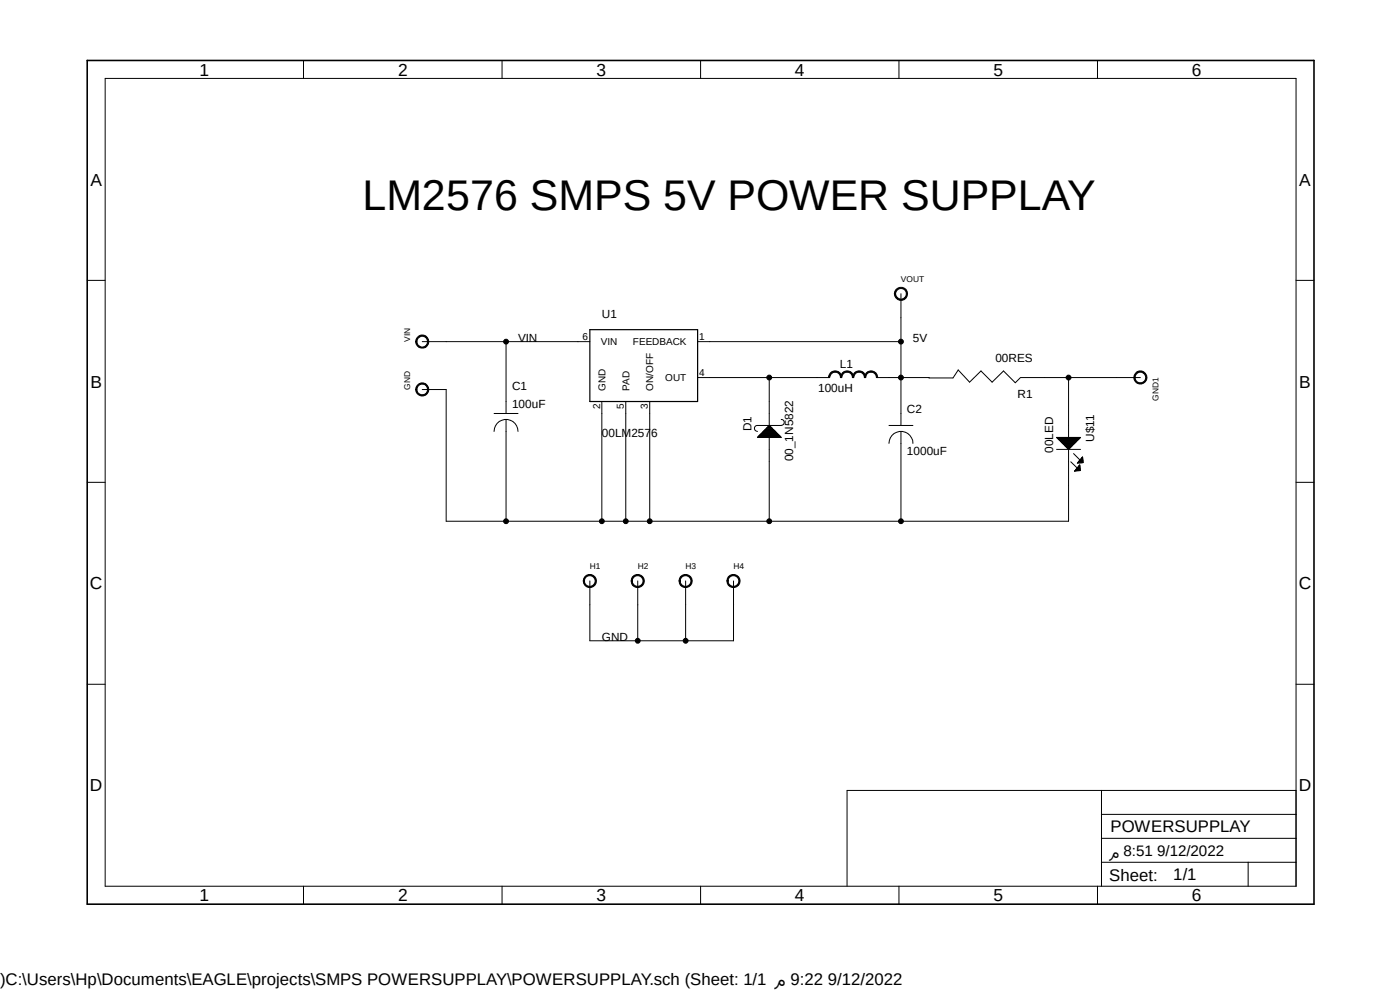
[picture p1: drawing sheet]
<?xml version="1.0" encoding="utf-8"?>
<!DOCTYPE eagle SYSTEM "eagle.dtd">
<eagle version="9.6.2">
<drawing>
<settings>
<setting alwaysvectorfont="no"/>
<setting verticaltext="up"/>
</settings>
<grid distance="0.1" unitdist="inch" unit="inch" style="lines" multiple="1" display="no" altdistance="0.01" altunitdist="inch" altunit="inch"/>
<schematic xreflabel="%F%N/%S.%C%R" xrefpart="/%S.%C%R">
<libraries>
<library name="00LM7576">
<symbols>
<symbol name="A3906">
<wire x1="15.24" y1="10.16" x2="15.24" y2="-5.08" width="0.254" layer="94"/>
<wire x1="15.24" y1="-5.08" x2="-7.62" y2="-5.08" width="0.254" layer="94"/>
<wire x1="-7.62" y1="-5.08" x2="-7.62" y2="10.16" width="0.254" layer="94"/>
<wire x1="-7.62" y1="10.16" x2="15.24" y2="10.16" width="0.254" layer="94"/>
<pin name="VIN" x="-10.16" y="7.62" length="short" direction="pas"/>
<pin name="GND" x="-5.08" y="-7.62" length="short" direction="pas" rot="R90"/>
<pin name="PAD" x="0" y="-7.62" length="short" direction="pas" rot="R90"/>
<pin name="ON/OFF" x="5.08" y="-7.62" length="short" direction="pas" rot="R90"/>
<pin name="OUT" x="17.78" y="0" length="short" direction="pas" rot="R180"/>
<pin name="FEEDBACK" x="17.78" y="7.62" length="short" direction="pas" rot="R180"/>
<text x="-5.08" y="12.7" size="1.778" layer="95">&gt;NAME</text>
<text x="-5.08" y="-12.7" size="1.778" layer="95">&gt;VALUE</text>
</symbol>
</symbols>
<devicesets>
<deviceset name="00LM2576">
<gates>
<gate name="G$1" symbol="A3906" x="-45.72" y="22.86"/>
</gates>
<devices>
<device name="" package="00LM2576">
<connects>
<connect gate="G$1" pin="FEEDBACK" pad="1"/>
<connect gate="G$1" pin="GND" pad="2"/>
<connect gate="G$1" pin="ON/OFF" pad="3"/>
<connect gate="G$1" pin="OUT" pad="4"/>
<connect gate="G$1" pin="PAD" pad="5"/>
<connect gate="G$1" pin="VIN" pad="6"/>
</connects>
<package3dinstances>
<package3dinstance package3d_urn="urn:adsk.eagle:package:38539267/4"/>
</package3dinstances>
<technologies>
<technology name=""/>
</technologies>
</device>
</devices>
</deviceset>
</devicesets>
</library>
<library name="00_1N5822">
<symbols>
<symbol name="7408">
<pin name="1" x="-7.62" y="0" visible="off" length="short" direction="pas"/>
<pin name="2" x="5.08" y="0" visible="off" length="short" direction="pas" rot="R180"/>
<wire x1="-5.08" y1="0" x2="-2.54" y2="0" width="0.1524" layer="94"/>
<wire x1="2.54" y1="0" x2="0" y2="0" width="0.1524" layer="94"/>
<wire x1="0" y1="2.54" x2="0" y2="-2.54" width="0.1524" layer="94"/>
<wire x1="-1.27" y1="2.54" x2="0" y2="2.54" width="0.1524" layer="94" curve="-180"/>
<wire x1="1.27" y1="-2.54" x2="0" y2="-2.54" width="0.1524" layer="94" curve="-180"/>
<polygon width="0.1524" layer="94">
<vertex x="-2.54" y="2.54"/>
<vertex x="-2.54" y="-2.54"/>
<vertex x="0" y="0"/>
</polygon>
<text x="-8.89" y="3.81" size="1.778" layer="95">&gt;NAME</text>
<text x="-7.62" y="-5.08" size="1.778" layer="96">&gt;VALUE</text>
</symbol>
</symbols>
<devicesets>
<deviceset name="00_1N5822">
<gates>
<gate name="G$1" symbol="7408" x="-10.16" y="20.32"/>
</gates>
<devices>
<device name="" package="00_1N5822">
<connects>
<connect gate="G$1" pin="1" pad="1"/>
<connect gate="G$1" pin="2" pad="2"/>
</connects>
<package3dinstances>
<package3dinstance package3d_urn="urn:adsk.eagle:package:38539459/2"/>
</package3dinstances>
<technologies>
<technology name=""/>
</technologies>
</device>
</devices>
</deviceset>
</devicesets>
</library>
<library name="00PAD">
<symbols>
<symbol name="7408">
<pin name="P$1" x="0" y="-5.08" visible="off" length="middle" direction="pas" rot="R90"/>
<circle x="0" y="0" radius="1.27" width="0.254" layer="94"/>
<text x="0" y="2.54" size="1.27" layer="95">&gt;NAME</text>
<text x="0" y="-10.16" size="1.27" layer="96">&gt;VALUE</text>
</symbol>
</symbols>
<devicesets>
<deviceset name="00PAD">
<gates>
<gate name="G$1" symbol="7408" x="-20.32" y="17.78"/>
</gates>
<devices>
<device name="" package="00PAD">
<connects>
<connect gate="G$1" pin="P$1" pad="1"/>
</connects>
<package3dinstances>
<package3dinstance package3d_urn="urn:adsk.eagle:package:38539334/1"/>
</package3dinstances>
<technologies>
<technology name=""/>
</technologies>
</device>
</devices>
</deviceset>
<deviceset name="MH_HOLE">
<gates>
<gate name="G$1" symbol="7408" x="2.54" y="17.78"/>
</gates>
<devices>
<device name="" package="00PAD">
<connects>
<connect gate="G$1" pin="P$1" pad="1"/>
</connects>
<package3dinstances>
<package3dinstance package3d_urn="urn:adsk.eagle:package:38539334/1"/>
</package3dinstances>
<technologies>
<technology name=""/>
</technologies>
</device>
</devices>
</deviceset>
</devicesets>
</library>
<library name="00CAP">
<symbols>
<symbol name="INDUCTOR">
<pin name="1" x="0" y="2.54" visible="off" length="short" rot="R270"/>
<pin name="2" x="0" y="-3.81" visible="off" length="short" rot="R90"/>
<wire x1="-2.54" y1="0" x2="2.54" y2="0" width="0.1524" layer="94"/>
<wire x1="-2.54" y1="-3.81" x2="2.54" y2="-3.81" width="0.1524" layer="94" curve="-180"/>
<text x="-3.81" y="5.08" size="1.778" layer="95">&gt;NAME</text>
<text x="-3.81" y="-8.89" size="1.778" layer="95">&gt;VALUE</text>
</symbol>
</symbols>
<devicesets>
<deviceset name="00CAP">
<gates>
<gate name="G$1" symbol="INDUCTOR" x="-35.56" y="17.78"/>
</gates>
<devices>
<device name="" package="00CAP">
<connects>
<connect gate="G$1" pin="1" pad="1"/>
<connect gate="G$1" pin="2" pad="2"/>
</connects>
<package3dinstances>
<package3dinstance package3d_urn="urn:adsk.eagle:package:38541687/3"/>
</package3dinstances>
<technologies>
<technology name=""/>
</technologies>
</device>
</devices>
</deviceset>
</devicesets>
</library>
<library name="00RES">
<symbols>
<symbol name="MH_HOLE">
<pin name="P$1" x="-7.62" y="2.54" visible="off" length="middle" direction="pas"/>
<pin name="P$2" x="16.92" y="2.64" visible="off" length="middle" direction="pas" rot="R180"/>
<wire x1="-2.5" y1="2.54" x2="-1.4" y2="3.64" width="0.127" layer="94"/>
<wire x1="-1.4" y1="3.64" x2="1.1" y2="1.14" width="0.127" layer="94"/>
<wire x1="1.1" y1="1.14" x2="3.5" y2="3.54" width="0.127" layer="94"/>
<wire x1="3.5" y1="3.54" x2="5.9" y2="1.14" width="0.127" layer="94"/>
<wire x1="5.9" y1="1.14" x2="8.3" y2="3.54" width="0.127" layer="94"/>
<wire x1="8.3" y1="3.54" x2="10.7" y2="0.94" width="0.127" layer="94"/>
<wire x1="10.7" y1="0.94" x2="11.8" y2="2.64" width="0.127" layer="94"/>
<text x="-5.08" y="5.08" size="1.778" layer="95">&gt;NAME</text>
<text x="-5.08" y="-2.54" size="1.778" layer="95">&gt;VALUE</text>
</symbol>
</symbols>
<devicesets>
<deviceset name="00RES">
<gates>
<gate name="G$1" symbol="MH_HOLE" x="-33.02" y="15.24"/>
</gates>
<devices>
<device name="" package="00RES">
<connects>
<connect gate="G$1" pin="P$1" pad="1"/>
<connect gate="G$1" pin="P$2" pad="2"/>
</connects>
<package3dinstances>
<package3dinstance package3d_urn="urn:adsk.eagle:package:38540185/2"/>
</package3dinstances>
<technologies>
<technology name=""/>
</technologies>
</device>
</devices>
</deviceset>
</devicesets>
</library>
<library name="01INDUCTOR">
<symbols>
<symbol name="INDUCTOR">
<wire x1="2.54" y1="2.54" x2="3.81" y2="3.81" width="0.254" layer="94" curve="-90" cap="flat"/>
<wire x1="5.08" y1="2.54" x2="3.81" y2="3.81" width="0.254" layer="94" curve="90" cap="flat"/>
<wire x1="5.08" y1="2.54" x2="6.35" y2="3.81" width="0.254" layer="94" curve="-90" cap="flat"/>
<wire x1="7.62" y1="2.54" x2="6.35" y2="3.81" width="0.254" layer="94" curve="90" cap="flat"/>
<wire x1="7.62" y1="2.54" x2="8.89" y2="3.81" width="0.254" layer="94" curve="-90" cap="flat"/>
<wire x1="10.16" y1="2.54" x2="8.89" y2="3.81" width="0.254" layer="94" curve="90" cap="flat"/>
<wire x1="10.16" y1="2.54" x2="11.43" y2="3.81" width="0.254" layer="94" curve="-90" cap="flat"/>
<wire x1="12.7" y1="2.54" x2="11.43" y2="3.81" width="0.254" layer="94" curve="90" cap="flat"/>
<text x="7.62" y="6.35" size="1.778" layer="95" rot="R180">&gt;NAME</text>
<text x="7.62" y="1.27" size="1.778" layer="96" rot="R180">&gt;VALUE</text>
<pin name="1" x="0" y="2.54" visible="off" length="short" direction="pas" swaplevel="1"/>
<pin name="2" x="15.24" y="2.54" visible="off" length="short" direction="pas" swaplevel="1" rot="R180"/>
</symbol>
</symbols>
<devicesets>
<deviceset name="01INDUCTOR">
<gates>
<gate name="G$1" symbol="INDUCTOR" x="-5.08" y="20.32"/>
</gates>
<devices>
<device name="" package="01INDUCTOR">
<connects>
<connect gate="G$1" pin="1" pad="1"/>
<connect gate="G$1" pin="2" pad="2"/>
</connects>
<package3dinstances>
<package3dinstance package3d_urn="urn:adsk.eagle:package:38538385/4"/>
</package3dinstances>
<technologies>
<technology name=""/>
</technologies>
</device>
</devices>
</deviceset>
</devicesets>
</library>
<library name="00LED">
<symbols>
<symbol name="LED" library_locally_modified="yes">
<text x="10.34" y="11.3" size="1.778" layer="95">&gt;NAME</text>
<text x="10.84" y="2.587" size="1.778" layer="96">&gt;VALUE</text>
<pin name="1" x="7.62" y="7.62" visible="off" length="middle" direction="pas"/>
<pin name="2" x="25.4" y="7.62" visible="off" length="middle" direction="pas" rot="R180"/>
<wire x1="20.32" y1="7.62" x2="17.78" y2="7.62" width="0.1524" layer="94"/>
<wire x1="12.7" y1="7.62" x2="15.24" y2="7.62" width="0.1524" layer="94"/>
<wire x1="17.78" y1="10.16" x2="17.78" y2="5.08" width="0.1524" layer="94"/>
<wire x1="18.7" y1="8.7" x2="20" y2="10" width="0.1524" layer="94"/>
<wire x1="20.4" y1="8.1" x2="21.7" y2="9.4" width="0.1524" layer="94"/>
<polygon width="0.1524" layer="94">
<vertex x="15.24" y="10.16"/>
<vertex x="15.24" y="5.08"/>
<vertex x="17.78" y="7.62"/>
</polygon>
<polygon width="0.1524" layer="94">
<vertex x="19.5" y="10.5"/>
<vertex x="20.7" y="9.5"/>
<vertex x="20.6" y="10.7"/>
<vertex x="19.4" y="10.6"/>
</polygon>
<polygon width="0.1524" layer="94">
<vertex x="21.2" y="9.9"/>
<vertex x="22.4" y="8.9"/>
<vertex x="22.3" y="10.1"/>
<vertex x="21.1" y="10"/>
</polygon>
</symbol>
</symbols>
<devicesets>
<deviceset name="00LED" library_locally_modified="yes">
<gates>
<gate name="G$1" symbol="LED" x="10.16" y="17.78"/>
</gates>
<devices>
<device name="" package="0805_LED">
<connects>
<connect gate="G$1" pin="1" pad="1"/>
<connect gate="G$1" pin="2" pad="2"/>
</connects>
<package3dinstances>
<package3dinstance package3d_urn="urn:adsk.eagle:package:38537957/2"/>
</package3dinstances>
<technologies>
<technology name=""/>
</technologies>
</device>
</devices>
</deviceset>
</devicesets>
</library>
<library name="frames">
<symbols>
<symbol name="A4L-LOC">
<wire x1="256.54" y1="3.81" x2="256.54" y2="8.89" width="0.1016" layer="94"/>
<wire x1="256.54" y1="8.89" x2="256.54" y2="13.97" width="0.1016" layer="94"/>
<wire x1="256.54" y1="13.97" x2="256.54" y2="19.05" width="0.1016" layer="94"/>
<wire x1="256.54" y1="19.05" x2="256.54" y2="24.13" width="0.1016" layer="94"/>
<wire x1="161.29" y1="3.81" x2="161.29" y2="24.13" width="0.1016" layer="94"/>
<wire x1="161.29" y1="24.13" x2="215.265" y2="24.13" width="0.1016" layer="94"/>
<wire x1="215.265" y1="24.13" x2="256.54" y2="24.13" width="0.1016" layer="94"/>
<wire x1="246.38" y1="3.81" x2="246.38" y2="8.89" width="0.1016" layer="94"/>
<wire x1="246.38" y1="8.89" x2="256.54" y2="8.89" width="0.1016" layer="94"/>
<wire x1="246.38" y1="8.89" x2="215.265" y2="8.89" width="0.1016" layer="94"/>
<wire x1="215.265" y1="8.89" x2="215.265" y2="3.81" width="0.1016" layer="94"/>
<wire x1="215.265" y1="8.89" x2="215.265" y2="13.97" width="0.1016" layer="94"/>
<wire x1="215.265" y1="13.97" x2="256.54" y2="13.97" width="0.1016" layer="94"/>
<wire x1="215.265" y1="13.97" x2="215.265" y2="19.05" width="0.1016" layer="94"/>
<wire x1="215.265" y1="19.05" x2="256.54" y2="19.05" width="0.1016" layer="94"/>
<wire x1="215.265" y1="19.05" x2="215.265" y2="24.13" width="0.1016" layer="94"/>
<text x="217.17" y="15.24" size="2.54" layer="94">&gt;DRAWING_NAME</text>
<text x="217.17" y="10.16" size="2.286" layer="94">&gt;LAST_DATE_TIME</text>
<text x="230.505" y="5.08" size="2.54" layer="94">&gt;SHEET</text>
<text x="216.916" y="4.953" size="2.54" layer="94">Sheet:</text>
<frame x1="0" y1="0" x2="260.35" y2="179.07" columns="6" rows="4" layer="94"/>
</symbol>
</symbols>
<devicesets>
<deviceset name="A4L-LOC" prefix="FRAME" uservalue="yes">
<gates>
<gate name="G$1" symbol="A4L-LOC" x="0" y="0"/>
</gates>
<devices>
<device name="">
<technologies>
<technology name=""/>
</technologies>
</device>
</devices>
</deviceset>
</devicesets>
</library>
</libraries>
<attributes>
</attributes>
<variantdefs>
</variantdefs>
<classes>
<class number="0" name="default" width="0" drill="0">
</class>
</classes>
<parts>
<part name="U1" library="00LM7576" deviceset="00LM2576" device="" package3d_urn="urn:adsk.eagle:package:38539267/4"/>
<part name="D1" library="00_1N5822" deviceset="00_1N5822" device="" package3d_urn="urn:adsk.eagle:package:38539459/2"/>
<part name="GND" library="00PAD" deviceset="00PAD" device="" package3d_urn="urn:adsk.eagle:package:38539334/1"/>
<part name="VIN" library="00PAD" deviceset="00PAD" device="" package3d_urn="urn:adsk.eagle:package:38539334/1"/>
<part name="VOUT" library="00PAD" deviceset="MH_HOLE" device="" package3d_urn="urn:adsk.eagle:package:38539334/1"/>
<part name="GND1" library="00PAD" deviceset="MH_HOLE" device="" package3d_urn="urn:adsk.eagle:package:38539334/1"/>
<part name="C1" library="00CAP" deviceset="00CAP" device="" package3d_urn="urn:adsk.eagle:package:38541687/3" value="100uF"/>
<part name="C2" library="00CAP" deviceset="00CAP" device="" package3d_urn="urn:adsk.eagle:package:38541687/3" value="1000uF"/>
<part name="R1" library="00RES" deviceset="00RES" device="" package3d_urn="urn:adsk.eagle:package:38540185/2"/>
<part name="L1" library="01INDUCTOR" deviceset="01INDUCTOR" device="" package3d_urn="urn:adsk.eagle:package:38538385/4" value="100uH"/>
<part name="U$11" library="00LED" deviceset="00LED" device="" package3d_urn="urn:adsk.eagle:package:38537957/2"/>
<part name="H1" library="00PAD" deviceset="MH_HOLE" device="" package3d_urn="urn:adsk.eagle:package:38539334/1"/>
<part name="H2" library="00PAD" deviceset="MH_HOLE" device="" package3d_urn="urn:adsk.eagle:package:38539334/1"/>
<part name="H3" library="00PAD" deviceset="MH_HOLE" device="" package3d_urn="urn:adsk.eagle:package:38539334/1"/>
<part name="H4" library="00PAD" deviceset="MH_HOLE" device="" package3d_urn="urn:adsk.eagle:package:38539334/1"/>
<part name="FRAME1" library="frames" deviceset="A4L-LOC" device=""/>
</parts>
<sheets>
<sheet>
<plain>
<text x="-22.86" y="111.76" size="6.4516" layer="94">LM2576 SMPS 5V POWER SUPPLAY </text>
</plain>
<instances>
<instance part="U1" gate="G$1" x="33.02" y="76.2" smashed="yes">
<attribute name="NAME" x="27.94" y="88.9" size="1.778" layer="95"/>
<attribute name="VALUE" x="27.94" y="63.5" size="1.778" layer="95"/>
</instance>
<instance part="D1" gate="G$1" x="63.5" y="66.04" smashed="yes" rot="R90">
<attribute name="NAME" x="59.69" y="64.77" size="1.778" layer="95" rot="R90"/>
<attribute name="VALUE" x="68.58" y="58.42" size="1.778" layer="96" rot="R90"/>
</instance>
<instance part="GND" gate="G$1" x="-10.16" y="73.66" smashed="yes" rot="R90">
<attribute name="NAME" x="-12.7" y="73.66" size="1.27" layer="95" rot="R90"/>
</instance>
<instance part="VIN" gate="G$1" x="-10.16" y="83.82" smashed="yes" rot="R90">
<attribute name="NAME" x="-12.7" y="83.82" size="1.27" layer="95" rot="R90"/>
</instance>
<instance part="VOUT" gate="G$1" x="91.44" y="93.98" smashed="yes">
<attribute name="NAME" x="91.44" y="96.52" size="1.27" layer="95"/>
</instance>
<instance part="GND1" gate="G$1" x="142.24" y="76.2" smashed="yes" rot="R270">
<attribute name="NAME" x="144.78" y="76.2" size="1.27" layer="95" rot="R270"/>
</instance>
<instance part="C1" gate="G$1" x="7.62" y="68.58" smashed="yes">
<attribute name="NAME" x="8.89" y="73.66" size="1.778" layer="95"/>
<attribute name="VALUE" x="8.89" y="69.85" size="1.778" layer="95"/>
</instance>
<instance part="C2" gate="G$1" x="91.44" y="66.04" smashed="yes">
<attribute name="NAME" x="92.71" y="68.58" size="1.778" layer="95"/>
<attribute name="VALUE" x="92.71" y="59.69" size="1.778" layer="95"/>
</instance>
<instance part="R1" gate="G$1" x="114.3" y="78.74" smashed="yes" rot="R180">
<attribute name="NAME" x="119.38" y="73.66" size="1.778" layer="95" rot="R180"/>
<attribute name="VALUE" x="119.38" y="81.28" size="1.778" layer="95" rot="R180"/>
</instance>
<instance part="L1" gate="G$1" x="73.66" y="73.66" smashed="yes">
<attribute name="NAME" x="81.28" y="80.01" size="1.778" layer="95" rot="R180"/>
<attribute name="VALUE" x="81.28" y="74.93" size="1.778" layer="96" rot="R180"/>
</instance>
<instance part="U$11" gate="G$1" x="119.38" y="78.74" smashed="yes" rot="R270">
<attribute name="NAME" x="130.68" y="68.4" size="1.778" layer="95" rot="R270"/>
<attribute name="VALUE" x="121.967" y="67.9" size="1.778" layer="96" rot="R270"/>
</instance>
<instance part="H1" gate="G$1" x="25.4" y="33.02" smashed="yes">
<attribute name="NAME" x="25.4" y="35.56" size="1.27" layer="95"/>
</instance>
<instance part="H2" gate="G$1" x="35.56" y="33.02" smashed="yes">
<attribute name="NAME" x="35.56" y="35.56" size="1.27" layer="95"/>
</instance>
<instance part="H3" gate="G$1" x="45.72" y="33.02" smashed="yes">
<attribute name="NAME" x="45.72" y="35.56" size="1.27" layer="95"/>
</instance>
<instance part="H4" gate="G$1" x="55.88" y="33.02" smashed="yes">
<attribute name="NAME" x="55.88" y="35.56" size="1.27" layer="95"/>
</instance>
<instance part="FRAME1" gate="G$1" x="-81.28" y="-35.56" smashed="yes">
<attribute name="DRAWING_NAME" x="135.89" y="-20.32" size="2.54" layer="94"/>
<attribute name="LAST_DATE_TIME" x="135.89" y="-25.4" size="2.286" layer="94"/>
<attribute name="SHEET" x="149.225" y="-30.48" size="2.54" layer="94"/>
</instance>
</instances>
<busses>
</busses>
<nets>
<net name="VIN" class="0">
<segment>
<pinref part="U1" gate="G$1" pin="VIN"/>
<pinref part="VIN" gate="G$1" pin="P$1"/>
<wire x1="22.86" y1="83.82" x2="7.62" y2="83.82" width="0.1524" layer="91"/>
<pinref part="C1" gate="G$1" pin="1"/>
<wire x1="7.62" y1="83.82" x2="-5.08" y2="83.82" width="0.1524" layer="91"/>
<wire x1="7.62" y1="71.12" x2="7.62" y2="83.82" width="0.1524" layer="91"/>
<junction x="7.62" y="83.82"/>
<label x="10.16" y="83.82" size="1.778" layer="95"/>
</segment>
</net>
<net name="N$3" class="0">
<segment>
<pinref part="D1" gate="G$1" pin="1"/>
<wire x1="63.5" y1="58.42" x2="63.5" y2="45.72" width="0.1524" layer="91"/>
<wire x1="63.5" y1="45.72" x2="38.1" y2="45.72" width="0.1524" layer="91"/>
<pinref part="GND" gate="G$1" pin="P$1"/>
<wire x1="38.1" y1="45.72" x2="33.02" y2="45.72" width="0.1524" layer="91"/>
<wire x1="33.02" y1="45.72" x2="27.94" y2="45.72" width="0.1524" layer="91"/>
<wire x1="27.94" y1="45.72" x2="7.62" y2="45.72" width="0.1524" layer="91"/>
<wire x1="7.62" y1="45.72" x2="-5.08" y2="45.72" width="0.1524" layer="91"/>
<wire x1="-5.08" y1="45.72" x2="-5.08" y2="73.66" width="0.1524" layer="91"/>
<pinref part="U1" gate="G$1" pin="ON/OFF"/>
<wire x1="38.1" y1="68.58" x2="38.1" y2="45.72" width="0.1524" layer="91"/>
<junction x="38.1" y="45.72"/>
<pinref part="U1" gate="G$1" pin="PAD"/>
<wire x1="33.02" y1="68.58" x2="33.02" y2="45.72" width="0.1524" layer="91"/>
<junction x="33.02" y="45.72"/>
<pinref part="U1" gate="G$1" pin="GND"/>
<wire x1="27.94" y1="68.58" x2="27.94" y2="45.72" width="0.1524" layer="91"/>
<junction x="27.94" y="45.72"/>
<pinref part="C1" gate="G$1" pin="2"/>
<wire x1="7.62" y1="64.77" x2="7.62" y2="45.72" width="0.1524" layer="91"/>
<junction x="7.62" y="45.72"/>
<pinref part="C2" gate="G$1" pin="2"/>
<wire x1="91.44" y1="62.23" x2="91.44" y2="45.72" width="0.1524" layer="91"/>
<wire x1="91.44" y1="45.72" x2="63.5" y2="45.72" width="0.1524" layer="91"/>
<junction x="63.5" y="45.72"/>
<pinref part="U$11" gate="G$1" pin="2"/>
<wire x1="127" y1="53.34" x2="127" y2="45.72" width="0.1524" layer="91"/>
<wire x1="127" y1="45.72" x2="91.44" y2="45.72" width="0.1524" layer="91"/>
<junction x="91.44" y="45.72"/>
</segment>
</net>
<net name="N$5" class="0">
<segment>
<pinref part="R1" gate="G$1" pin="P$1"/>
<pinref part="U$11" gate="G$1" pin="1"/>
<wire x1="127" y1="76.2" x2="121.92" y2="76.2" width="0.1524" layer="91"/>
<wire x1="127" y1="71.12" x2="127" y2="76.2" width="0.1524" layer="91"/>
<pinref part="GND1" gate="G$1" pin="P$1"/>
<wire x1="137.16" y1="76.2" x2="127" y2="76.2" width="0.1524" layer="91"/>
<junction x="127" y="76.2"/>
</segment>
</net>
<net name="5V" class="0">
<segment>
<pinref part="R1" gate="G$1" pin="P$2"/>
<pinref part="L1" gate="G$1" pin="2"/>
<wire x1="97.38" y1="76.1" x2="97.38" y2="76.2" width="0.1524" layer="91"/>
<wire x1="97.38" y1="76.2" x2="91.44" y2="76.2" width="0.1524" layer="91"/>
<pinref part="C2" gate="G$1" pin="1"/>
<wire x1="91.44" y1="76.2" x2="88.9" y2="76.2" width="0.1524" layer="91"/>
<wire x1="91.44" y1="68.58" x2="91.44" y2="76.2" width="0.1524" layer="91"/>
<junction x="91.44" y="76.2"/>
<pinref part="VOUT" gate="G$1" pin="P$1"/>
<wire x1="91.44" y1="88.9" x2="91.44" y2="83.82" width="0.1524" layer="91"/>
<pinref part="U1" gate="G$1" pin="FEEDBACK"/>
<wire x1="91.44" y1="83.82" x2="91.44" y2="76.2" width="0.1524" layer="91"/>
<wire x1="50.8" y1="83.82" x2="91.44" y2="83.82" width="0.1524" layer="91"/>
<junction x="91.44" y="83.82"/>
<label x="93.98" y="83.82" size="1.778" layer="95"/>
</segment>
</net>
<net name="GND" class="0">
<segment>
<pinref part="H4" gate="G$1" pin="P$1"/>
<wire x1="55.88" y1="27.94" x2="55.88" y2="20.32" width="0.1524" layer="91"/>
<wire x1="55.88" y1="20.32" x2="45.72" y2="20.32" width="0.1524" layer="91"/>
<pinref part="H1" gate="G$1" pin="P$1"/>
<wire x1="45.72" y1="20.32" x2="35.56" y2="20.32" width="0.1524" layer="91"/>
<wire x1="35.56" y1="20.32" x2="25.4" y2="20.32" width="0.1524" layer="91"/>
<wire x1="25.4" y1="20.32" x2="25.4" y2="27.94" width="0.1524" layer="91"/>
<pinref part="H2" gate="G$1" pin="P$1"/>
<wire x1="35.56" y1="27.94" x2="35.56" y2="20.32" width="0.1524" layer="91"/>
<junction x="35.56" y="20.32"/>
<pinref part="H3" gate="G$1" pin="P$1"/>
<wire x1="45.72" y1="27.94" x2="45.72" y2="20.32" width="0.1524" layer="91"/>
<junction x="45.72" y="20.32"/>
<label x="27.94" y="20.32" size="1.778" layer="95"/>
</segment>
</net>
<net name="N$1" class="0">
<segment>
<pinref part="L1" gate="G$1" pin="1"/>
<pinref part="U1" gate="G$1" pin="OUT"/>
<wire x1="73.66" y1="76.2" x2="63.5" y2="76.2" width="0.1524" layer="91"/>
<pinref part="D1" gate="G$1" pin="2"/>
<wire x1="63.5" y1="76.2" x2="50.8" y2="76.2" width="0.1524" layer="91"/>
<wire x1="63.5" y1="71.12" x2="63.5" y2="76.2" width="0.1524" layer="91"/>
<junction x="63.5" y="76.2"/>
</segment>
</net>
</nets>
</sheet>
</sheets>
</schematic>
</drawing>
<compatibility>
<note version="8.2" severity="warning">
Since Version 8.2, EAGLE supports online libraries. The ids
of those online libraries will not be understood (or retained)
with this version.
</note>
<note version="8.3" severity="warning">
Since Version 8.3, EAGLE supports URNs for individual library
assets (packages, symbols, and devices). The URNs of those assets
will not be understood (or retained) with this version.
</note>
<note version="8.3" severity="warning">
Since Version 8.3, EAGLE supports the association of 3D packages
with devices in libraries, schematics, and board files. Those 3D
packages will not be understood (or retained) with this version.
</note>
</compatibility>
</eagle>
